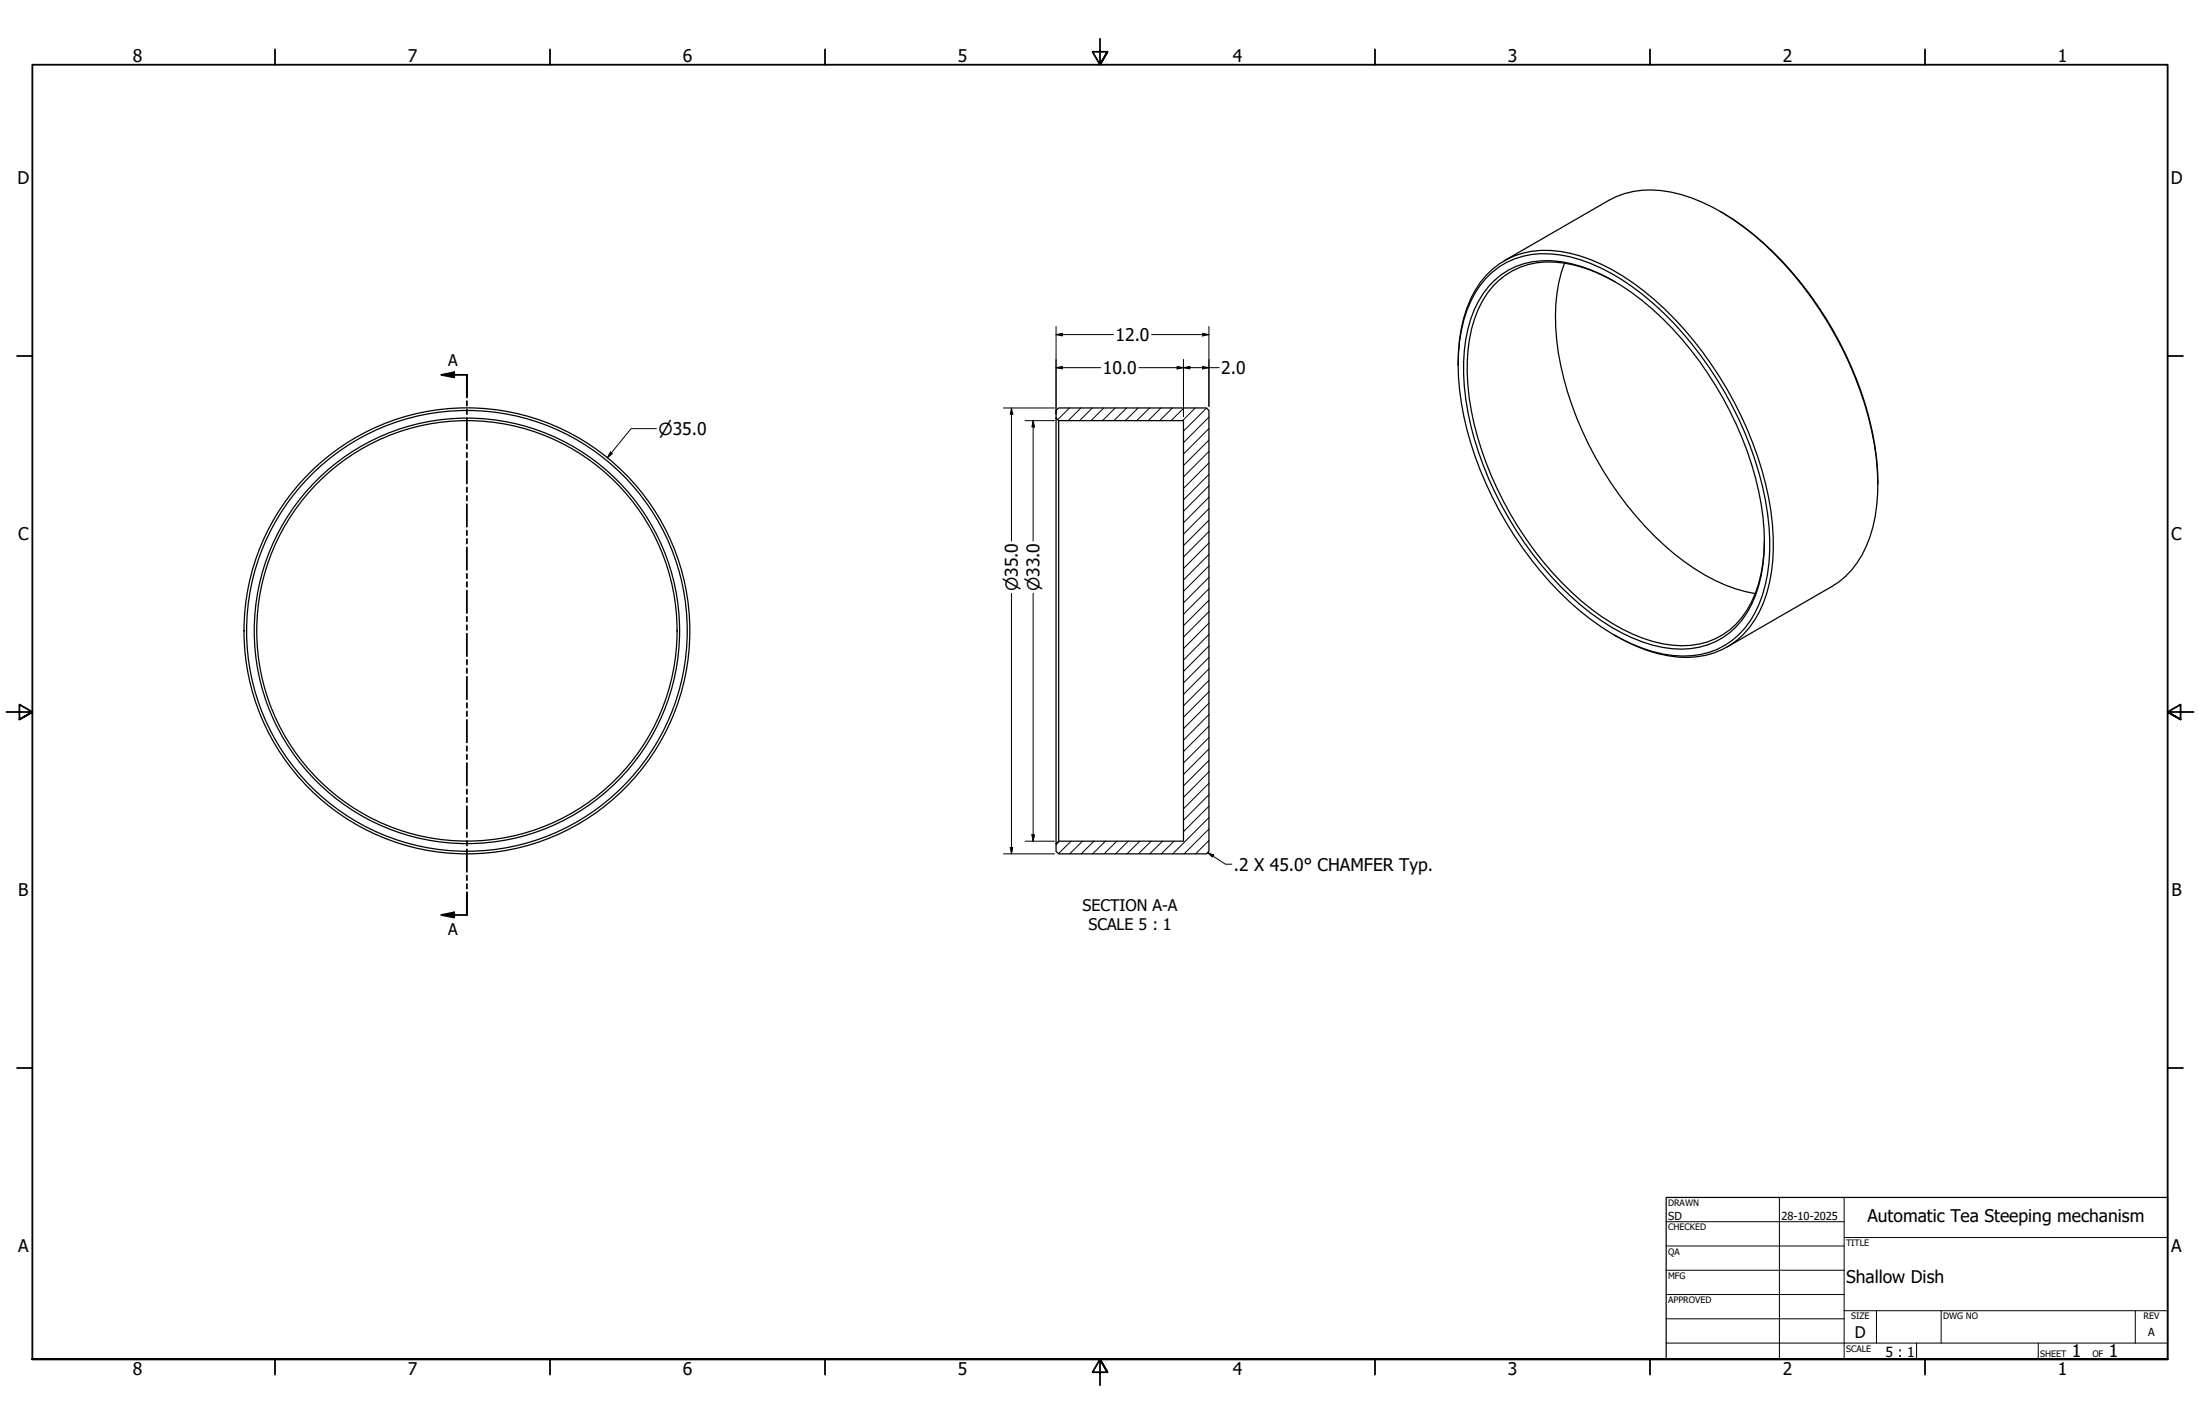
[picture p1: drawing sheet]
<svg xmlns="http://www.w3.org/2000/svg" width="864mm" height="559mm" viewBox="0 0 864 559" stroke-linecap="round" stroke-linejoin="round" font-family="sans-serif">
<!-- layer: Hatch (ANSI) -->
<g fill="none" stroke="#000" stroke-width=".39">
<path d="M419.8 160.1l-4.6 4.6M424.3 160.1l-5 5M428.8 160.1l-5 5M433.3 160.1l-5 5M437.8 160.1l-5 5M442.3 160.1l-5 5M446.8 160.1l-5.1 5M451.2 160.1l-5 5M455.7 160.1l-5 5M460.2 160.1l-5 5M464.7 160.1l-5 5M469.2 160.1l-5 5"/>
<path d="M473.6 160.1l-9 9.1M474.6 177.2l-10 9.9M474.6 172.7l-10 10M474.6 168.2l-10 10M474.6 163.7l-10 10M474.6 199.6l-10 10M474.6 195.1l-10 10M474.6 190.6l-10 10M474.6 186.2l-10 9.9M474.6 181.6l-10 10.1M474.6 217.6l-10 10M474.6 213.1l-10 10"/>
<path d="M474.6 208.6l-10 10M474.6 204.1l-10 10M474.6 235.5l-10 10M474.6 231l-10 10.1M474.6 226.6l-10 10M474.6 222.1l-10 10M474.6 258l-10 10M474.6 253.5l-10 10M474.6 249l-10 10M474.6 244.5l-10 10M474.6 240l-10 10M474.6 275.9l-10 10.1"/>
<path d="M474.6 271.5l-10 9.9M474.6 267l-10 10M474.6 262.5l-10 10M474.6 298.4l-10 10M474.6 293.9l-10 10M474.6 289.4l-10 10M474.6 284.9l-10 10M474.6 280.4l-10 10M474.6 316.4l-10 10M474.6 311.9l-10 10M474.6 307.4l-10 10M474.6 302.9l-10 10"/>
<path d="M416 330.1l-1.5 1.4M420.4 330.1l-4.9 4.9M424.9 330.1l-5 5M429.4 330.1l-5 5M433.9 330.1l-5 5M438.4 330.1l-5 5M442.9 330.1l-5 5M447.4 330.1l-5 5M451.9 330.1l-5 5M456.4 330.1l-5.1 5M460.8 330.1l-4.9 5M474.6 329.8l-5.3 5.3"/>
<path d="M474.6 325.3l-9.8 9.8M474.6 320.9l-14.3 14.2"/>
</g>
<!-- layer: Visible (ANSI) -->
<g fill="none" stroke="#000" stroke-width=".49">
<path d="M675.3 83a121.2 121.2 0 0 1 41 41.2 131.2 131.2 0 0 1 20.7 60.4l.1 5.5M583.4 109.2a31.2 31.2 0 0 1 28.9-9.2 71.2 71.2 0 0 1 32.5 15.6 141 141 0 0 1 49 85.8 68.8 68.8 0 0 1-3.3 35.7 31.2 31.2 0 0 1-33.8 20.1 67.1 67.1 0 0 1-32.4-14.2 139.8 139.8 0 0 1-51.4-90 65.2 65.2 0 0 1 4.5-34.8l1.7-3.3zM586.8 109.9a30.4 30.4 0 0 1 25.8-7.2 67.9 67.9 0 0 1 32.1 15.3 135.4 135.4 0 0 1 47.3 84.9 62.6 62.6 0 0 1-4.4 34.2 29.8 29.8 0 0 1-31.2 17.5 64.8 64.8 0 0 1-32-14 135.8 135.8 0 0 1-49-84 66.6 66.6 0 0 1 3.3-35 34.6 34.6 0 0 1 8.1-11.7zM590.5 102.3l41-23.7a36.1 36.1 0 0 1 28.4-2.3 91.8 91.8 0 0 1 40.5 27.3 143.1 143.1 0 0 1 36.1 75.4 68.5 68.5 0 0 1-3.9 35.3 32.8 32.8 0 0 1-13.6 15.9l-41 23.7M614.2 103.3a68.3 68.3 0 0 0-2.5 35.1 133.9 133.9 0 0 0 49.6 82.1 66 66 0 0 0 27.7 12.4M633.9 110.5a49.3 49.3 0 0 0-30.6-7.4 30.2 30.2 0 0 0-24.4 21.8 71.8 71.8 0 0 0-1.4 35.9 134.7 134.7 0 0 0 47.3 78.3 64.9 64.9 0 0 0 31.6 14.1 29.9 29.9 0 0 0 32.6-20.3 56.8 56.8 0 0 0 3.6-20.7M572.4 143.2a57.8 57.8 0 0 1 6.7-29.4 31.3 31.3 0 0 1 33.4-15.1 71.1 71.1 0 0 1 32.8 15.5 142.5 142.5 0 0 1 49.8 86.3 71.2 71.2 0 0 1-2.9 36.1 31.9 31.9 0 0 1-37.5 20.7 64.2 64.2 0 0 1-21.1-8.2M414.5 161.1l1.1-1h58l1 1v173l-1 1h-58l-1.1-1v-3l1.1-1h49v-165h-49l-1.1-1zM414.5 164.1v167M415.6 165.1v165"/>
<circle cx="183.3" cy="247.6" r="83.5"/>
<circle cx="183.3" cy="247.6" r="82.5"/>
<circle cx="183.3" cy="247.6" r="86.5"/>
<circle cx="183.3" cy="247.6" r="87.5"/>
</g>
<!-- layer: Section Line (ANSI) -->
<g fill="none" stroke="#000" stroke-width=".71">
<path d="M173.3 147.1l5-1v2zM173.3 147.1h10v8.8M183.3 157.4v1.8M183.3 160.7v1.8M183.3 164v8.9M183.3 174.3v1.8M183.3 177.7v1.8M183.3 180.9v8.9M183.3 191.3v1.8M183.3 194.6v1.8M183.3 197.9v8.8M183.3 208.2v1.8"/>
<path d="M183.3 211.5v1.8M183.3 214.8v8.8M183.3 225.1v1.8M183.3 228.4v1.8M183.3 231.7v8.9M183.3 242v1.8M183.3 245.4v1.8M183.3 248.7v8.8M183.3 259v1.8M183.3 262.3v1.8M183.3 265.6v8.8M183.3 275.9v1.8"/>
<path d="M183.3 279.2v1.8M183.3 282.5v8.8M183.3 292.8v1.8M183.3 296.1v1.8M183.3 299.4v8.9M183.3 309.8v1.8M183.3 313.1v1.8M183.3 316.4v8.8M183.3 326.7v1.8M183.3 330v1.8M183.3 333.3v8.8M173.3 359.1l5-1.1v2z"/>
<path d="M183.3 343.6v1.8M183.3 346.9v1.8M183.3 350.2v8.9h-10"/>
</g>
<g fill="#000">
<path d="M173.3 147.1l5-1v2z" fill-rule="evenodd"/>
<path d="M173.3 359.1l5-1.1v2z" fill-rule="evenodd"/>
</g>
<!-- layer: Border (ANSI) -->
<g fill="none" stroke="#000" stroke-width=".71">
<path d="M107.9 19.4v6M215.9 19.4v6M323.8 19.4v6M431.8 15.2v10.2l-2.9-5.1h5.8l-2.9 5.1 2.9-5.1M539.8 19.4v6M647.7 19.4v6M755.6 19.4v6M6.7 139.7h6M850.9 139.7h6M2.5 279.4h10.2l-5.1-2.9v5.8l5.1-2.9-5.1 2.9M861.1 279.4h-10.2l5.1-2.9v5.8l-5.1-2.9 5.1 2.9M6.7 419.1h6"/>
<path d="M850.9 419.1h6M12.7 533.4v-508h838.2v508h-838.2h838.2M107.9 533.4v6M215.9 533.4v6M323.8 533.4v6M434.7 538.5l-2.9-5.1 2.9 5.1h-5.8l2.9-5.1v10.2M539.8 533.4v6M647.7 533.4v6M755.6 533.4v6"/>
</g>
<!-- layer: Title (ANSI) -->
<g fill="none" stroke="#000" stroke-width=".39">
<path d="M654 479.4h69.9M698.5 469.9v63.5M723.9 469.9v63.5M654 488.9h69.9M654 498.5h69.9M723.9 485.6h127M654 508h69.9M654 517.5h69.9M723.9 514.3h127M736.6 514.3v12.7M762 514.3v12.7M838.2 514.3v12.7"/>
<path d="M654 527h196.9M752.3 527v6.4M800.1 527v6.4"/>
</g>
<path d="M654 469.9h196.9v63.5h-196.9z" fill="none" stroke="#000" stroke-width=".49"/>
<!-- layer: Dimension (ANSI) -->
<g fill="none" stroke="#000" stroke-width=".39">
<path d="M414.5 131.3l2.6-.5v1zM414.5 131.3h22.6M414.5 128.1v34.4M452 131.3h22.6M472.1 130.8l2.5 .5-2.5 .5zM474.6 128.1v31.4M414.5 144.3l2.6-.5v1zM414.5 144.3h17.6M447 144.3h31.6M462.1 143.8l2.5 .5-2.5 .5zM464.6 144.3l2.5-.5v1zM464.6 141.1v22.4"/>
<path d="M472.1 143.8l2.5 .5-2.5 .5zM239.6 177.4l.8 .6-2 1.6zM257.7 168.2h-10l-9.3 11.4M393.9 160.1h20M397.1 160.1l.5 2.5h-1zM397.1 160.1v52.2M402.4 165.1h11.5M405.6 165.1l.5 2.5h-1zM405.6 165.1v47.2M397.1 232.8v102.3M405.6 232.8v97.3M393.9 335.1h20"/>
<path d="M396.6 332.6h1l-.5 2.5zM402.4 330.1h11.5M405.1 327.6h1l-.5 2.5z"/>
</g>
<g fill="#000">
<path d="M414.5 131.3l2.6-.5v1z" fill-rule="evenodd"/>
<path d="M472.1 130.8l2.5 .5-2.5 .5z" fill-rule="evenodd"/>
<path d="M414.5 144.3l2.6-.5v1z" fill-rule="evenodd"/>
<path d="M462.1 143.8l2.5 .5-2.5 .5z" fill-rule="evenodd"/>
<path d="M464.6 144.3l2.5-.5v1z" fill-rule="evenodd"/>
<path d="M472.1 143.8l2.5 .5-2.5 .5z" fill-rule="evenodd"/>
<path d="M239.6 177.4l.8 .6-2 1.6z" fill-rule="evenodd"/>
<path d="M397.1 160.1l.5 2.5h-1z" fill-rule="evenodd"/>
<path d="M405.6 165.1l.5 2.5h-1z" fill-rule="evenodd"/>
<path d="M396.6 332.6h1l-.5 2.5z" fill-rule="evenodd"/>
<path d="M405.1 327.6h1l-.5 2.5z" fill-rule="evenodd"/>
</g>
<!-- layer: Symbol (ANSI) -->
<path d="M474.1 334.6l2.3 .9-.5 .9zM474.1 334.6l6.9 4.5h2.6" fill="none" stroke="#000" stroke-width=".39"/>
<path d="M474.1 334.6l2.3 .9-.5 .9z" fill-rule="evenodd" fill="#000"/>
<g font-size="6.8">
<text x="52.1" y="24.4">8</text>
<text x="160.1" y="24.4">7</text>
<text x="268" y="24.4">6</text>
<text x="376" y="24.4">5</text>
<text x="483.9" y="24.4">4</text>
<text x="591.9" y="24.4">3</text>
<text x="699.8" y="24.4">2</text>
<text x="807.8" y="24.4">1</text>
<text x="6.8" y="72.4">D</text>
<text x="852.1" y="72.4">D</text>
<text x="437.9" y="133.8">12.0</text>
<text x="432.9" y="146.8">10.0</text>
<text x="479.4" y="146.8">2.0</text>
<text x="7.1" y="212.1">C</text>
<text x="852.3" y="212.1">C</text>
<text x="484.3" y="341.6">.2 X 45.0° CHAMFER Typ.</text>
<text x="7.2" y="351.8">B</text>
<text x="852.4" y="351.8">B</text>
<text x="733" y="479.7">Automatic Tea Steeping mechanism</text>
<text x="7.1" y="491.5">A</text>
<text x="852.3" y="491.5">A</text>
<text x="724.7" y="503.6">Shallow Dish</text>
<text x="813.3" y="532.6">1</text>
<text x="827.8" y="532.6">1</text>
<text x="52.1" y="539.4">8</text>
<text x="160.1" y="539.4">7</text>
<text x="268" y="539.4">6</text>
<text x="376" y="539.4">5</text>
<text x="483.9" y="539.4">4</text>
<text x="591.9" y="539.4">3</text>
<text x="699.8" y="539.4">2</text>
<text x="807.8" y="539.4">1</text>
</g>
<g font-size="6.5">
<text x="258.4" y="170.6">⌀35.0</text>
<text x="399.5" y="232.1" transform="rotate(-90 399.5 232.1)">⌀35.0</text>
<text x="408" y="232.1" transform="rotate(-90 408 232.1)">⌀33.0</text>
</g>
<g font-size="6.3">
<text x="176" y="143.6">A</text>
<text x="425" y="357.5">SECTION A-A</text>
<text x="427.3" y="365">SCALE 5 : 1</text>
<text x="176" y="367.1">A</text>
<text x="728.1" y="524.9">D</text>
</g>
<text font-size="5.5" x="740.2" y="532.6">5 : 1</text>
<g font-size="4.3">
<text x="654.8" y="478.6">SD</text>
<text x="699.3" y="478.6">28-10-2025</text>
<text x="843.2" y="524.2">A</text>
</g>
<g font-size="3.5">
<text x="654.8" y="473.2">DRAWN</text>
<text x="654.8" y="482.8">CHECKED</text>
<text x="724.7" y="488.9">TITLE</text>
<text x="654.8" y="492.3">QA</text>
<text x="654.8" y="501.8">MFG</text>
<text x="654.8" y="511.4">APPROVED</text>
<text x="726.7" y="517.7">SIZE</text>
<text x="762.8" y="517.7">DWG NO</text>
<text x="841.4" y="517.7">REV</text>
<text x="724.7" y="530.4">SCALE</text>
<text x="800.9" y="532.6">SHEET</text>
<text x="821.3" y="532.6">OF</text>
</g>
</svg>
